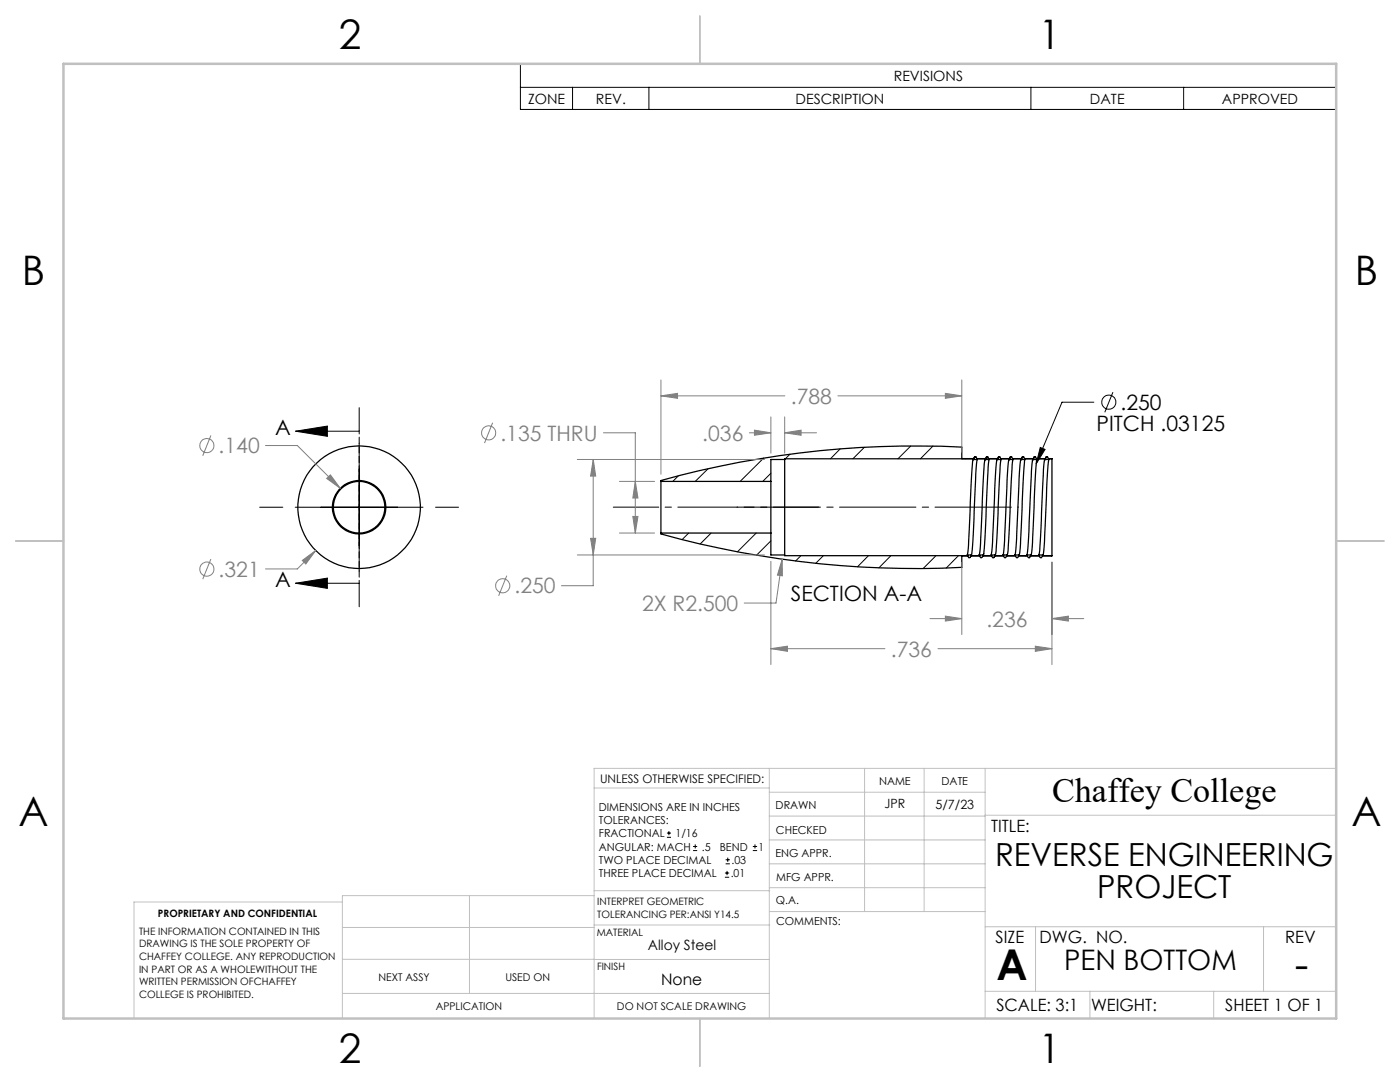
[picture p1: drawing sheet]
<svg xmlns="http://www.w3.org/2000/svg" width="279mm" height="216mm" viewBox="0 0 279 216" stroke-linecap="round" stroke-linejoin="round" font-family="sans-serif">
<g fill="none" stroke="#000" stroke-width=".25">
<path d="M131.9 96.1v10.3M131.9 96.1h21.9M153.8 96.1v10.3M156.6 91.7v19M156.6 91.7h-2.8v4.4M194.2 91.8l-.3 4-.4 7.7a42.5 42.5 0 0 1-.5 7.2M194.2 91.7h.9M194.2 91.7h.1M194.3 91.5l-.1 .2M194.3 91.5h-37.7v.2M194.3 91.5v.1M194.3 91.5h-2.4v-2.3a189.1 189.1 0 0 0-60 6.7v.2"/>
<path d="M194.5 91.2l-.2 .3M194.5 91.2h.3l.1 .3h1.8l.2-.3M195.1 91.7a75.9 75.9 0 0 0-.7 10.3l-.2 5.8-.3 2.9M196.6 91.7l-.3 3.7-.4 7.7a46.2 46.2 0 0 1-.5 7.6M196.6 91.7h.8M196.7 91.5l-.1 .3M196.7 91.5h-1.7l.1 .2M196.7 91.5l-.1 .2M196.9 91.2h.2l.2 .3h1.8l.2-.3M196.9 91.2l-.1 .2M197.4 91.7l-.2 1.5-.6 14.3-.3 3.2M197.4 91.7l-.1-.2h1.8l-.1 .2"/>
<path d="M198.9 91.9h.1M199 91.7l-.4 4.6-.5 11.9-.3 2.5M199 91.7h.8M199.3 91.2h.2l.2 .3h1.8l.1-.3M199.3 91.2l-.1 .2M199.8 91.7l-.2 1.3-.6 14.1-.2 2.9-.2 .7M201.4 91.7l-.4 3-.3 9a39.5 39.5 0 0 1-.5 7M201.4 91.7h.8M201.4 91.5v.3M201.4 91.5h-1.7l.1 .2M201.4 91.5v.2M201.6 91.2h.3l.2 .3h1.8l.1-.3"/>
<path d="M201.6 91.2v.2M202.2 91.7l-.2 1-.6 14-.4 4M203.7 91.7l-.3 3.8-.5 12.1-.3 3.1M203.7 91.7h.9M203.8 91.5v.3M203.8 91.5h-1.7l.1 .2M203.8 91.5l-.1 .2M204 91.2h.3l.2 .3h1.7l.2-.3M204 91.2l-.1 .2M204.6 91.7l-.4 3.8-.3 7.7a42.2 42.2 0 0 1-.5 7.5M206.1 91.9h.1M206.1 91.7a50.4 50.4 0 0 0-.5 7.8l-.2 4.8a32.4 32.4 0 0 1-.5 6.4"/>
<path d="M206.1 91.7h.9M206.2 91.5l-.1 .3M206.2 91.5h-1.7l.1 .2M206.2 91.5l-.1 .2M206.4 91.2h.3l.1 .3h1.8l.2-.3M206.4 91.2l-.1 .2M207 91.7a104.4 104.4 0 0 0-.8 12.6l-.1 4-.3 2.4M208.5 91.7l-.3 2-.5 13.1-.4 3.9M208.5 91.7h.8M208.6 91.5l-.1 .3M208.6 91.5h-1.7l.1 .2M208.6 91.5l-.1 .2"/>
<path d="M208.8 91.2h.3l.1 .3h.7M208.8 91.2l-.1 .2M209.3 91.7l-.3 3.1-.4 9.1a35.5 35.5 0 0 1-.5 6.8M209.9 91.5v19.4M209.9 91.5h-.6v.2M131.9 106.4v.1a190 190 0 0 0 60 6.7v-2.3h1.2l.2 .4h.3l.1-.4h1.8l.2 .4h.2l.2-.4h1.8l.2 .4h.2M131.9 106.4h21.9M153.8 106.4v4.3h2.8M156.6 110.7v.2h36.5l-.1-.2M193 110.7h.9M193.9 110.7l-.1 .2h1.7l-.1-.2M195.4 110.7h.9"/>
<path d="M196.3 110.7l-.2 .2h1.8l-.1-.2M196.3 110.5h.1M197.8 110.7h.8M198.3 111.3l.2-.4h1.8l.2 .4h.2l.2-.4h1.8l.1 .4h.3l.2-.4h1.7l.2 .4h.3M198.4 111.2l-.1 .1M198.6 110.6l-.1 .3M198.6 110.7l-.1 .2M200.2 110.7l.1 .2h-1.8M200.2 110.7h.8M201 110.6l-.1 .3M201 110.7l-.1 .2M202.6 110.7v.2h-1.7"/>
<path d="M202.6 110.7h.8M203.4 110.6l-.1 .3M203.4 110.7l-.1 .2M204.9 110.7l.1 .2h-1.7M204.9 110.7h.9M205.5 111.2v.1M205.7 110.9l-.2 .4M205.7 110.8v.1M205.8 110.7l-.1 .2h1.7l-.1-.2M207.3 110.7h.8M208.1 110.7v.2h1.8M209.9 110.9h-1.9l-.1 .4h-.3l-.2-.4h-1.7"/>
<circle cx="71.7" cy="101.2" r="12.2"/>
<circle cx="71.7" cy="101.2" r="5.2"/>
<circle cx="71.7" cy="101.2" r="5.3"/>
</g>
<g fill="none" stroke="#000" stroke-width=".2">
<path d="M103.9 12.7h162.8v9.1h-162.8zM103.9 17.4h162.8M114.3 17.4v4.4M129.5 17.4v4.4M205.7 17.4v4.4M236.2 17.4v4.4M222.1 78.2l-1.6 4.1M59 86h12.7M59 86l6.3-1v2.1zM71.7 81.4v4.6M71.7 88.4v25.6M135.4 95l-1.1 1.1"/>
<path d="M141.3 93.6l-2.6 2.5M152.4 91.4l-4.7 4.7M153.8 94.4l-1.6 1.7M157.7 90.6l-1 .9M167.7 89.6l-2 1.9M172.5 89.3l-2.3 2.2M181.8 89l-2.6 2.5M186.2 89l-2.5 2.5M192.7 91.5h.1M197.3 91.4l-.3 .3M206.2 91.5h-.1M206.5 91.2l-.2 .2"/>
<path d="M207.6 89.3l1 .4-1.8 2.8zM218.3 80.3h-6.4l-5.1 12.2M51.8 101.2h4.6M58.9 101.2h25.5M59 116.4h12.7M59 116.4l6.3-1v2zM71.7 116.5v4.6M86.9 101.2h4.6M137.4 106.4l-1.3 1.3M141.9 106.4l-2.2 2.1M150.9 106.4l-3.7 3.7M153.8 107.9l-2.8 2.9"/>
<path d="M159.8 110.9l-1 1M164.3 110.9l-1.5 1.5M173.3 110.9l-2.2 2.2M177.8 110.9l-2.4 2.4M186.8 110.9l-2.5 2.5M191.3 110.9l-2.5 2.4M200.4 110.7l-.2 .2M204.8 110.9h-.1M133.1 167.1h.8M133.1 166.2h.8M133.5 165.8v.9M138.3 169.7h.8"/>
<path d="M138.3 168.9h.8M138.7 168.5v.8M144.7 175h.8M144.7 174.2h.8M144.8 172.4h.9M144.8 171.6h.9M145.1 173.8v.8M145.2 171.1v.9M150.2 169.7h.9M150.2 168.9h.9M150.7 168.5v.8"/>
<circle cx="221.3" cy="80.2" r="1.42"/>
</g>
<g fill="none" stroke="#808080" stroke-width=".2">
<path d="M131.9 79l3.3-.5v1zM131.9 75.8v18.8M131.9 79h24.7M167.2 79h24.7M188.7 78.5l3.2 .5-3.2 .5zM191.9 75.8v14.4M42.1 86.9l-1.6 4M53 88.9h6.3l8.6 8.5M65.2 95.5l.7-.7 2 2.6zM98.3 84.3l-1.6 4.1M115.2 91.7h37.4M118.4 91.7l.5 3.3h-1z"/>
<path d="M118.4 91.7v25.2h-6.4M120.4 86.4h6.4v20M123.6 96.1h7M126.8 96.1l.5 3.3h-1zM149.5 86.4h4.3M150.6 85.8l3.2 .6-3.2 .5zM153.8 83.2v7.2M156.6 86.4l3.3-.6v1.1zM156.6 86.4h6.3M156.6 83.2v7.2M42.1 111.5l-1.6 4.1M60.3 111.8l2.7-1.9-2 2.6z"/>
<path d="M63 109.9l-3.7 3.6h-6.3M101.1 114.9l-1.6 4M115.2 110.7h37.4M117.9 107.4h1l-.5 3.3zM123.6 106.4h7M126.3 103h1l-.5 3.4zM153.8 112v20.6M156.1 111.6v3.3l-.9-.1zM156.1 111.6l-1.2 8.7h-6.4M191.9 112.2v14.4M209.9 112.1v20.5M153.8 129.4l3.4-.5v1.1z"/>
<path d="M153.8 129.4h22.8M185.6 123.4h6.3M187.2 129.4h22.7M188.7 122.9l3.2 .5-3.2 .5zM206.6 128.9l3.3 .5-3.3 .6zM209.9 123.4l3.3-.5v1zM209.9 123.4h6.4"/>
<circle cx="41.3" cy="88.9" r="1.41"/>
<circle cx="97.5" cy="86.4" r="1.4"/>
<circle cx="41.3" cy="113.6" r="1.41"/>
<circle cx="100.3" cy="116.9" r="1.41"/>
</g>
<path d="M203.3 101.2h-56.2" fill="none" stroke="#000" stroke-width=".2" stroke-dasharray="15.2 1.3 1.3 1.3" stroke-dashoffset="-1.4"/>
<path d="M163.4 101.2h-41" fill="none" stroke="#000" stroke-width=".2" stroke-dasharray="15.2 1.3 1.3 1.3" stroke-dashoffset="6.2"/>
<path d="M71.7 86v30.4" fill="none" stroke="#000" stroke-width=".2" stroke-dasharray="1.3 .6" stroke-dashoffset=".7"/>
<g fill="none" stroke="#c0c0c0" stroke-width=".2">
<path d="M118.6 157.2h34.9M153.5 153.3v49.9M153.5 158.1h43.1M172.5 153.3v28.6M184.4 153.3v28.6M196.6 153.3v49.9M266.7 153.3h-148.1v49.9M68.3 180h-41.6v23.2M93.7 178.7v19.5M118.6 178.7h-50.3v24.5M118.6 177.7h35M153.5 167.6h43.1"/>
<path d="M153.5 162.8h43.1M153.5 172.4h43.1M153.5 177.1h43.1M196.6 162.7h70.1M68.3 198.2h85.2M68.3 191.4l85.2 .1M68.3 185.1h50.3M118.6 184.6h35M153.6 181.9h43M196.6 197.8h70.1M196.6 184.9h70.1M206.7 184.9v12.9"/>
<path d="M217.5 197.8v5.4M242.2 197.8v5.4M252.2 184.9v12.9"/>
</g>
<path d="M139.7 3.2v9.5M3.1 107.9h9.6M266.7 107.9h9.5M139.7 203.2v9.6" fill="none" stroke="#c0c0c0" stroke-width=".25"/>
<path d="M12.7 12.7h254v190.5h-254z" fill="none" stroke="#c0c0c0" stroke-width=".5"/>
<path d="M59 86l6.3-1v2.1zM59 116.4l6.3-1v2zM207.6 89.3l1 .4-1.8 2.8z" fill="#000"/>
<path d="M65.2 95.5l2.7 1.9-2-2.6zM60.3 111.8l.7 .7 2-2.6zM153.8 129.4l3.4-.5v1.1zM206.6 128.9l3.3 .5-3.3 .6zM126.8 96.1l.5 3.3h-1zM126.3 103h1l-.5 3.4zM118.4 91.7l.5 3.3h-1zM117.9 107.4h1l-.5 3.3zM156.1 111.6l-.9 3.2 .9 .1zM150.6 85.8l3.2 .6-3.2 .5zM156.6 86.4l3.3-.6v1.1zM188.7 122.9l3.2 .5-3.2 .5zM209.9 123.4l3.3-.5v1zM131.9 79l3.3-.5v1zM188.7 78.5l3.2 .5-3.2 .5z" fill="#808080"/>
<g font-size="8.5">
<text x="198.9" y="195.5">A</text>
<text x="258.4" y="195.4">-</text>
</g>
<g font-size="8.1">
<text x="67.6" y="9.7">2</text>
<text x="207.3" y="9.7">1</text>
<text x="4.4" y="57">B</text>
<text x="270.4" y="57">B</text>
<text x="3.7" y="164.9">A</text>
<text x="269.7" y="164.9">A</text>
<text x="67.6" y="212.2">2</text>
<text x="207.3" y="212.2">1</text>
</g>
<text font-size="6.9" x="210" y="160.1">Chaffey College</text>
<g font-size="6.3">
<text x="198.6" y="172.9">REVERSE ENGINEERING</text>
<text x="219" y="179.2">PROJECT</text>
</g>
<text font-size="5.6" x="212.4" y="193.5">PEN BOTTOM</text>
<g font-size="4.2" fill="#808080">
<text x="157.8" y="80.6">.788</text>
<text x="99.9" y="87.9">.135 THRU</text>
<text x="140.2" y="87.9">.036</text>
<text x="43.6" y="90.4">.140</text>
<text x="43.6" y="115.1">.321</text>
<text x="102.7" y="118.4">.250</text>
<text x="128.1" y="121.9">2X R2.500</text>
<text x="196.9" y="125">.236</text>
<text x="177.8" y="131">.736</text>
</g>
<g font-size="4.2">
<text x="223.6" y="81.8">.250</text>
<text x="54.9" y="86.8">A</text>
<text x="218.8" y="86">PITCH .03125</text>
<text x="54.9" y="117.1">A</text>
<text x="157.8" y="119.9">SECTION A-A</text>
</g>
<g font-size="3.4">
<text x="197.8" y="166">TITLE:</text>
<text x="198.7" y="188.1">SIZE</text>
<text x="207.5" y="188.1">DWG. NO.</text>
<text x="256.5" y="188.2">REV</text>
<text x="198.8" y="201.7">SCALE: 3:1</text>
<text x="217.7" y="201.8">WEIGHT:</text>
<text x="244.5" y="201.7">SHEET 1 OF 1</text>
</g>
<text font-size="3.2" x="132" y="196.6">None</text>
<g font-size="2.8">
<text x="178.4" y="16.1">REVISIONS</text>
<text x="105.4" y="20.7">ZONE</text>
<text x="118.9" y="20.7">REV.</text>
<text x="158.8" y="20.7">DESCRIPTION</text>
<text x="217.5" y="20.7">DATE</text>
<text x="243.9" y="20.7">APPROVED</text>
<text x="129.3" y="189.5">Alloy Steel</text>
</g>
<g font-size="2.5">
<text x="176.5" y="161.3">JPR</text>
<text x="186.7" y="161.4">5/7/23</text>
</g>
<text font-size="2.4" x="119.8" y="156.2">UNLESS OTHERWISE SPECIFIED:</text>
<g font-size="2.2">
<text x="119.5" y="161.8">DIMENSIONS ARE IN INCHES</text>
<text x="154.8" y="161.4">DRAWN</text>
<text x="175.4" y="156.6">NAME</text>
<text x="187.9" y="156.7">DATE</text>
<text x="119.5" y="164.4">TOLERANCES:</text>
<text x="119.5" y="167.1">FRACTIONAL</text>
<text x="134.8" y="167.1">1/16</text>
<text x="154.9" y="166.3">CHECKED</text>
<text x="119.5" y="172.4">TWO PLACE DECIMAL</text>
<text x="119.5" y="169.7">ANGULAR: MACH</text>
<text x="140.1" y="169.7">.5</text>
<text x="143.6" y="169.7">BEND</text>
<text x="146" y="172.4">.03</text>
<text x="151.4" y="169.7">1</text>
<text x="154.8" y="171">ENG APPR.</text>
<text x="119.5" y="175">THREE PLACE DECIMAL</text>
<text x="145.8" y="175">.01</text>
<text x="154.9" y="175.7">MFG APPR.</text>
<text x="154.9" y="180.4">Q.A.</text>
<text x="154.9" y="184.6">COMMENTS:</text>
</g>
<g font-size="2.1">
<text x="75.5" y="195.7">NEXT ASSY</text>
<text x="100.9" y="195.7">USED ON</text>
<text x="86.9" y="201.5">APPLICATION</text>
<text x="123.1" y="201.6">DO NOT SCALE DRAWING</text>
</g>
<g font-size="2">
<text x="31.5" y="182.9">PROPRIETARY AND CONFIDENTIAL</text>
<text x="119.2" y="180.6">INTERPRET GEOMETRIC</text>
<text x="119.2" y="183.1">TOLERANCING PER:ANSI Y14.5</text>
<text x="27.8" y="186.5">THE INFORMATION CONTAINED IN THIS</text>
<text x="27.8" y="189">DRAWING IS THE SOLE PROPERTY OF</text>
<text x="27.8" y="191.6">CHAFFEY COLLEGE. ANY REPRODUCTION</text>
<text x="119.1" y="186.7">MATERIAL</text>
<text x="27.8" y="194.1">IN PART OR AS A WHOLEWITHOUT THE</text>
<text x="27.8" y="196.6">WRITTEN PERMISSION OFCHAFFEY</text>
<text x="119.1" y="193.5">FINISH</text>
<text x="27.8" y="199.1">COLLEGE IS PROHIBITED.</text>
</g>
</svg>
